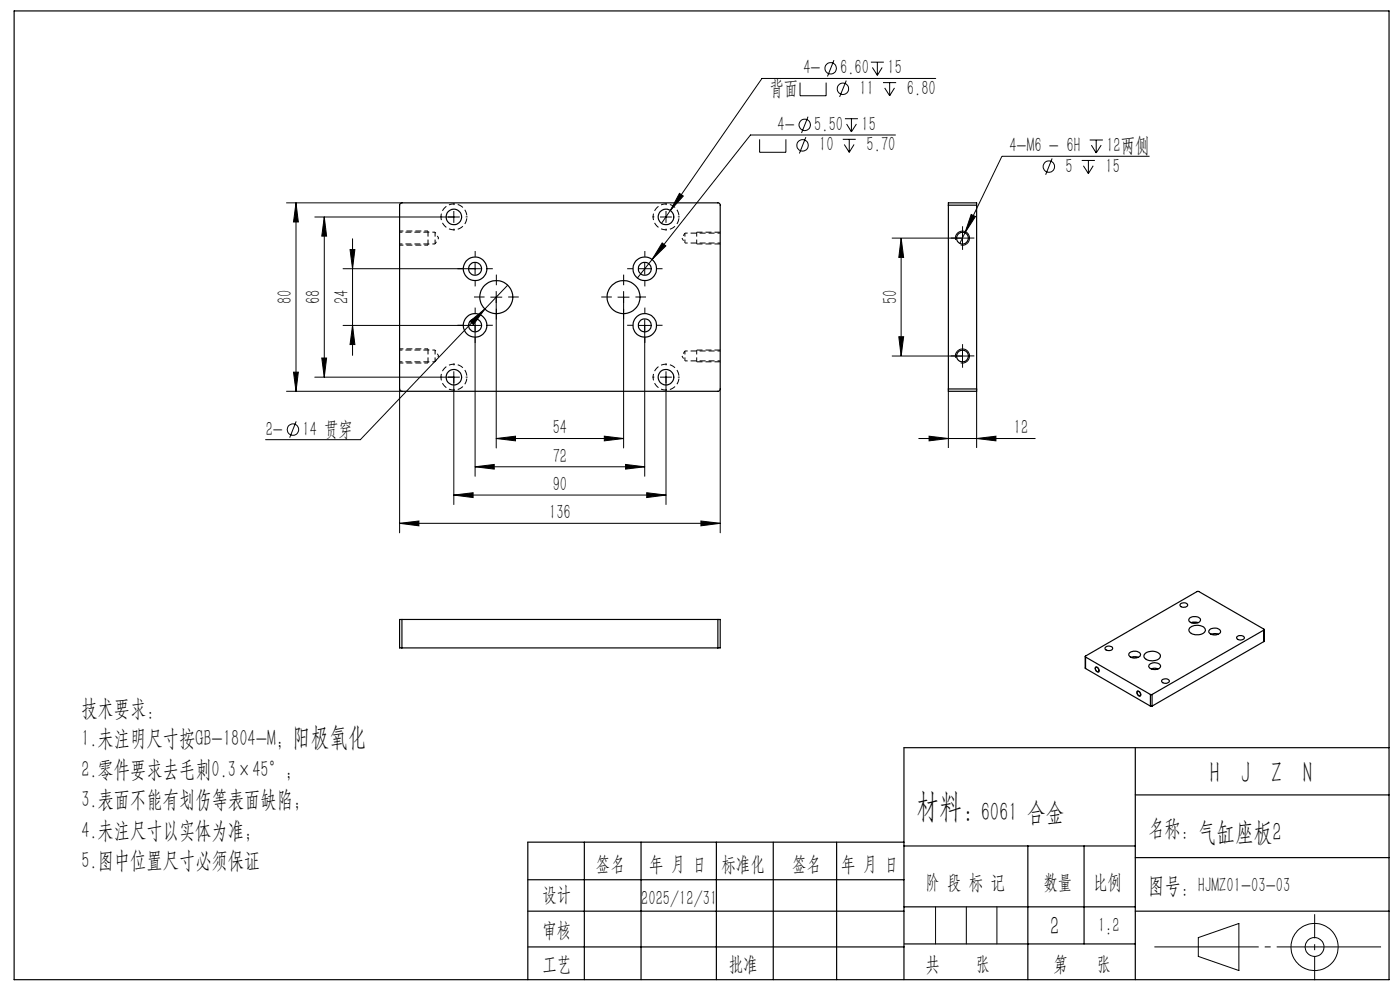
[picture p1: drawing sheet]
<svg xmlns="http://www.w3.org/2000/svg" width="297mm" height="210mm" viewBox="0 0 297 210" stroke-linecap="round" stroke-linejoin="round" font-family="sans-serif">
<path d="M92.3 51.8v-2.5M147.8 49.3v2.4M92.3 76.8v-2.5M147.8 74.3v2.4" fill="none" stroke="#000" stroke-width=".21" stroke-dasharray="1.3 .6" stroke-dashoffset=".3" stroke-linecap="butt"/>
<path d="M84.8 49h6M84.8 52h6M145.3 49.5v2.1M84.8 74h6M84.8 77h6M145.3 74.5v2.1" fill="none" stroke="#000" stroke-width=".21" stroke-dasharray="1.3 .6" stroke-dashoffset=".5" stroke-linecap="butt"/>
<path d="M93.5 46a2.75 2.75 0 0 1 4.1-2.4 2.75 2.75 0 0 1 .3 4.6 2.75 2.75 0 0 1-4.3-1.8l-.1-.4M138.5 46a2.75 2.75 0 0 1 4.1-2.4 2.75 2.75 0 0 1 .3 4.6 2.75 2.75 0 0 1-4.3-1.8l-.1-.4M144.7 50.5l.6 1.1M145.3 49.5l-.6 1M144.7 75.5l.6 1.1M145.3 74.5l-.6 1M93.5 80a2.75 2.75 0 0 1 4.1-2.4 2.75 2.75 0 0 1 .3 4.6 2.75 2.75 0 0 1-4.3-1.8l-.1-.4M138.5 80a2.75 2.75 0 0 1 4.1-2.4 2.75 2.75 0 0 1 .3 4.6 2.75 2.75 0 0 1-4.3-1.8l-.1-.4" fill="none" stroke="#000" stroke-width=".21" stroke-dasharray="1.3 .6" stroke-dashoffset=".6" stroke-linecap="butt"/>
<path d="M84.8 51.8h7.5M92.3 51.8l.8-1.3M92.3 49.3h-7.5M93.1 50.5l-.8-1.2M145.3 51.6h7.5M152.8 49.5h-7.5M84.8 76.8h7.5M92.3 74.3h-7.5M92.3 76.8l.8-1.3M93.1 75.5l-.8-1.2M145.3 76.6h7.5M152.8 74.5h-7.5" fill="none" stroke="#000" stroke-width=".21" stroke-dasharray="1.3 .6" stroke-dashoffset=".7" stroke-linecap="butt"/>
<g fill="none" stroke="#000" stroke-width=".25">
<path d="M3 2.3h291.7v205.5h-291.7zM84.9 43.2l.3-.2 67.4 .1 .2 .3v39.3l-.4 .3-67.4-.1-.2-.4v-39zM201.2 43.5v-.5h6v.5M201.2 43.5h6M201.2 43.5v39M207.2 43.5v39M201.2 82.5v.5h6v-.5M201.2 82.5h6M85.3 131.4h-.5v6h.5M85.3 137.4h67M85.3 131.4v6M85.3 131.4h67"/>
<path d="M152.3 131.4h.5v6h-.5M152.3 131.4v6M230.2 139.3l.1 2.5M230.3 139.4l13.8 7.9M230.3 139.4v2.4M234.5 137.3a.97 .97 0 0 1 1.5 .3 .95 .95 0 0 1-1.6-.1zM239.6 138.5a1.59 1.59 0 0 1 2.4 .3 1.45 1.45 0 0 1-2.4 .4l-.1-.2zM240 139.4l.4-.1 1 .1M243 138.6a2.25 2.25 0 0 1 3.2 .5 1.42 1.42 0 0 1-1.7 1.1h-.3a1.21 1.21 0 0 1-1.5-1.4zM250.5 128l.2-.1a.74 .74 0 0 1 1.2 .6 .97 .97 0 0 1-1.6-.2zM252.4 133.2a2.33 2.33 0 0 1 3.3 .2 1.16 1.16 0 0 1-1.5 1.2h-.2a1.43 1.43 0 0 1-1.8-1.1zM252.4 131l.9-.2a.97 .97 0 0 1 1.3 .9 1.6 1.6 0 0 1-2.4-.1z"/>
<path d="M252.7 132.1h1.5M256.7 133.5a1.44 1.44 0 0 1 2.2 .5 1.47 1.47 0 0 1-2.5-.1zM256.9 134.5l.7-.1 .8 .1M262.4 135.1l.7-.3a.57 .57 0 0 1 .6 .1 .57 .57 0 0 1 .2 .6l-.4 .2a.79 .79 0 0 1-1.1-.5zM268.1 133.7v-.3l-13.8-7.9-.3-.1-23.8 13.8 .1 .2M268.1 133.7l-23.7 13.6M268.1 133.7v2.4M268.1 136.1l-23.7 13.7M268.2 133.6l-.1 2.5M230.3 141.8l13.8 8M232.4 141.6a.54 .54 0 0 1 .6 .3 .54 .54 0 0 1-.1 .6l-.5-.4zM240.8 158.6v49.2"/>
<path d="M241.3 146.7a.52 .52 0 0 1 .6 .3 .52 .52 0 0 1-.1 .6l-.5-.4zM243.8 141a1.62 1.62 0 0 1 2.4 .2 1.48 1.48 0 0 1-2.4 .4l-.1-.2zM244.1 149.8h.3M244.1 147.3h.3M244.1 147.3v2.5M244.2 141.9l.6-.2 .9 .2M244.4 147.3v2.5M246.5 144.3l.3-.2a.77 .77 0 0 1 1.2 .5 1.01 1.01 0 0 1-1.6-.1zM294.7 158.6h-102.9v49.2M124 178.6v29.2M136 178.6v29.2M152 178.6v29.2"/>
<path d="M164 178.6v29.2M177.5 178.6v29.2M191.8 178.6h-79.8v29.2M191.8 179.4h49M218.1 179.4v28.4M230 179.4v20.8M240.8 168.6h53.9M112 193.3h79.8M112 186.6h79.8M191.8 192.4h49M240.8 181.9h53.9M240.8 193.3h53.9"/>
<path d="M112 200.9h79.8M192 200.2h48.8"/>
<circle cx="96.3" cy="46" r="1.65"/>
<circle cx="100.8" cy="57" r="1.38"/>
<circle cx="100.8" cy="57" r="2.51"/>
<circle cx="136.8" cy="57" r="1.38"/>
<circle cx="136.8" cy="57" r="2.5"/>
<circle cx="141.3" cy="46" r="1.66"/>
<circle cx="204.2" cy="50.5" r="1.25"/>
<circle cx="100.8" cy="69" r="1.38"/>
<circle cx="100.8" cy="69" r="2.51"/>
<circle cx="105.3" cy="63" r="3.5"/>
<circle cx="132.3" cy="63" r="3.5"/>
<circle cx="136.8" cy="69" r="1.38"/>
<circle cx="136.8" cy="69" r="2.5"/>
<circle cx="204.2" cy="75.5" r="1.25"/>
<circle cx="96.3" cy="80" r="1.65"/>
<circle cx="141.3" cy="80" r="1.66"/>
</g>
<g fill="none" stroke="#000" stroke-width=".21">
<path d="M169.7 17.5v2.8h5.6v-2.8M176.9 12.8l-1.4 3.4M179.5 17.1l-1.4 3.5M184.7 13.2h2.8M185.1 14.3l1 1.7M186.1 13.2v2.8M187.1 14.3l-1 1.7M187.3 17.5h2.8M187.7 18.7l1 1.6M188.7 17.5v2.8M189.8 18.7l-1.1 1.6M198.5 16.6h-36.9l-19.4 28.1"/>
<path d="M161.1 29.6v2.7h5.6v-2.7M171 29.1l-1.4 3.5M171.4 24.8l-1.4 3.4M178.8 29.6h2.7M179.1 30.6l1.1 1.7M179.2 25.2h2.8M179.6 26.3l1 1.7M180.2 29.6v2.7M180.6 25.2v2.8M181.2 30.6l-1 1.7M181.7 26.3l-1.1 1.7M190 28.6h-30.8l-24 30.4"/>
<path d="M223.2 33.6l-1.4 3.5M229.5 34h2.8M229.8 35.2l1.1 1.6M230.9 34v2.8M231.2 29.7h2.8M231.5 30.8l1.1 1.6M231.9 35.2l-1 1.6M232.6 29.7v2.7M233.6 30.8l-1 1.6M243.9 33.2h-31.4l-8.9 18.4M60.8 43h24.5M62.8 43l.5 4.1h-1z"/>
<path d="M62.8 43v40M66.8 46h30.7M68.8 46l.5 4.1h-1zM68.8 46v34M72.8 57h29.2M74.3 52.9h1l-.5 4.1zM74.8 50.7v24.7M96.3 44.8v2.5M100.8 55.8v2.5M135.5 57h2.5M136.8 55.8v2.5M140 46h2.5"/>
<path d="M140.5 51.5l.8 .7-3 2.9zM141.3 44.8v2.5M142.2 44.7l-1.9 2.7M144.1 41l.9 .6-2.8 3.1zM189.2 50.5h16.2M191.2 50.5l.5 4.1h-1zM191.2 50.5v25M202.7 50.9a1.5 1.5 0 0 1 1.4-1.9 1.5 1.5 0 0 1 1.6 1.6 1.5 1.5 0 0 1-1.9 1.4M204.2 49.3v2.5M206 45.5l.9 .4-2.2 3.5zM62.3 78.9h1l-.5 4.1zM68.3 75.9h1l-.5 4.1z"/>
<path d="M72.8 69h29.2M74.8 69l.5 4.1h-1zM96.3 78.8v28.2M99.7 68.1l3.2-2.6-2.5 3.4zM100.8 67.8v33.2M102.9 65.5l-26.5 27.8h-20.1M104 63h2.5M105.3 61.8v33.2M107.7 60.5l-4.8 5M131 63h2.5M132.3 61.8v33.2M135.5 69h2.5"/>
<path d="M136.8 67.8v33.2M141.3 78.8v28.2M189.2 75.5h16.2M190.7 71.4h1l-.5 4.1zM202.7 75.9a1.5 1.5 0 0 1 1.4-1.9 1.5 1.5 0 0 1 1.6 1.7 1.5 1.5 0 0 1-1.9 1.3M204.2 74.3v2.5M60.8 83h24.5M62.8 89.4l-1.3 3.4M66.8 80h30.7M84.8 82.5v30.5M100.8 99l4-.5v1zM100.8 99h36"/>
<path d="M105.3 93l4.1-.5v1zM105.3 93h27M128.2 92.5l4.1 .5-4.1 .5zM132.7 98.5l4.1 .5-4.1 .5zM140 80h2.5M152.8 82.5v30.5M194.8 93h24.9M197.1 92.5l4.1 .5-4.1 .5zM201.2 82.5v12.5M207.2 93l4.1-.5v1zM207.2 82.5v12.5M84.8 111l4.1-.5v1z"/>
<path d="M84.8 111h68M96.3 105l4.1-.5v1zM96.3 105h45M137.2 104.5l4.1 .5-4.1 .5zM148.7 110.5l4.1 .5-4.1 .5zM232.4 141.5a.63 .63 0 0 1 .7 .3 .63 .63 0 0 1-.1 .8l-.5-.3-.2-.5zM241.3 146.6a.64 .64 0 0 1 .6 .4 .64 .64 0 0 1-.1 .7l-.6-.6zM198.5 192.4v7.8M205 192.4v7.8M211.5 192.4v7.8M254.2 198.9l8.6-3v10l-8.6-3z"/>
<circle cx="176.2" cy="14.5" r="1.22"/>
<circle cx="178.8" cy="18.8" r="1.21"/>
<circle cx="170.3" cy="30.8" r="1.21"/>
<circle cx="170.7" cy="26.5" r="1.22"/>
<circle cx="222.5" cy="35.3" r="1.22"/>
<circle cx="62.2" cy="91.1" r="1.2"/>
<circle cx="278.9" cy="200.9" r="2"/>
<circle cx="278.9" cy="200.9" r="5"/>
</g>
<path d="M244.9 200.9h48.1" fill="none" stroke="#000" stroke-width=".21" stroke-dasharray="30.5 1.3 1.3 1.3" stroke-dashoffset="8.3" stroke-linecap="butt"/>
<path d="M278.9 193.9v14" fill="none" stroke="#000" stroke-width=".21" stroke-dasharray="30.5 1.3 1.3 1.3" stroke-dashoffset="25.4" stroke-linecap="butt"/>
<g fill="none" stroke="#000" stroke-width=".21" stroke-dasharray="30.5 1.3 1.3 1.3" stroke-linecap="butt">
<path d="M93.8 46h-.4M96.3 48.5v.4M96.3 43.5v-.4M98.3 57h-1.2M98.8 46h.4M100.8 59.5v1.3M100.8 54.5v-1.2M103.3 57h1.2M134.3 57h-1.3M136.8 59.5v1.3M136.8 54.5v-1.2M138.8 46h-.4"/>
<path d="M139.3 57h1.3M141.3 48.5v.4M141.3 43.5v-.4M143.8 46h.4M202.9 50.5h-1.2M204.2 49.3v-1.3M204.2 51.8v1.2M205.4 50.5h1.3M96.3 77.5v-.4M98.3 69h-1.2M100.8 71.5v1.3M100.8 66.5v-1.2"/>
<path d="M102.8 63h-2.3M103.3 69h1.2M105.3 65.5v2.3M105.3 60.5v-2.2M107.8 63h2.3M129.8 63h-2.2M132.3 65.5v2.3M132.3 60.5v-2.2M134.3 69h-1.3M134.8 63h2.3M136.8 71.5v1.3M136.8 66.5v-1.2"/>
<path d="M139.3 69h1.3M141.3 77.5v-.4M202.9 75.5h-1.2M204.2 74.3v-1.3M204.2 76.8v1.2M205.4 75.5h1.3M93.8 80h-.4M96.3 82.5v.4M98.8 80h.4M138.8 80h-.4M141.3 82.5v.4M143.8 80h.4"/>
</g>
<path d="M90.8 52v-3M90.8 77v-3" fill="none" stroke="#000" stroke-width=".21" stroke-dasharray="1.3 .6" stroke-dashoffset=".1" stroke-linecap="butt"/>
<path d="M152.8 51.7h-5M152.8 49.3h-5M152.8 76.7h-5M152.8 74.3h-5" fill="none" stroke="#000" stroke-width=".21" stroke-dasharray="1.3 .6" stroke-linecap="butt"/>
<g fill="#000">
<path d="M206 45.5l.9 .4-2.2 3.5z"/>
<path d="M62.8 43l.5 4.1h-1zM62.3 78.9h1l-.5 4.1z"/>
<path d="M74.3 52.9h1l-.5 4.1zM74.8 69l.5 4.1h-1z"/>
<path d="M190.7 71.4h1l-.5 4.1zM191.2 50.5l.5 4.1h-1z"/>
<path d="M68.3 75.9h1l-.5 4.1zM68.8 46l.5 4.1h-1z"/>
<path d="M100.8 99l4-.5v1zM132.7 98.5l4.1 .5-4.1 .5zM144.1 41l-1.9 3.7 2.8-3.1zM140.5 51.5l-2.2 3.6 3-2.9zM99.7 68.1l.7 .8 2.5-3.4z"/>
<path d="M207.2 93l4.1-.5v1zM197.1 92.5l4.1 .5-4.1 .5z"/>
<path d="M137.2 104.5l4.1 .5-4.1 .5zM96.3 105l4.1-.5v1zM128.2 92.5l4.1 .5-4.1 .5zM105.3 93l4.1-.5v1z"/>
<path d="M148.7 110.5l4.1 .5-4.1 .5zM84.8 111l4.1-.5v1z"/>
</g>
<text font-size="7.1" x="194.3" y="173.4">材料：</text>
<g font-size="6.3">
<text x="256.6" y="166.2">H</text>
<text x="263.3" y="166.2">J</text>
<text x="269.7" y="166.2">Z</text>
<text x="276.4" y="166.2">N</text>
</g>
<g font-size="5.6">
<text x="62" y="158.2">阳极氧化</text>
<text x="208" y="174.1">6061 合金</text>
<text x="254.1" y="178.4">气缸座板2</text>
<text x="222.8" y="198.3">2</text>
</g>
<g font-size="4.9">
<text x="17.3" y="151.8">技术要求：</text>
<text x="17.3" y="158.2">1.未注明尺寸按GB-1804-M；</text>
<text x="17.3" y="164.8">2.零件要求去毛刺0.3×45°；</text>
<text x="17.3" y="171.3">3.表面不能有划伤等表面缺陷；</text>
<text x="17.3" y="177.7">4.未注尺寸以实体为准；</text>
<text x="243.6" y="177.3">名称:</text>
<text x="17.3" y="184.1">5.图中位置尺寸必须保证</text>
<text x="243.6" y="189.4">图号：</text>
</g>
<g font-size="4.4">
<text x="170.4" y="15.8">4-</text>
<text x="178.2" y="15.8">6.60</text>
<text x="188.3" y="15.8">15</text>
<text x="163.2" y="20.1">背面</text>
<text x="182.4" y="20.1">11</text>
<text x="192.4" y="20.1">6.80</text>
<text x="164.9" y="27.8">4-</text>
<text x="172.7" y="27.8">5.50</text>
<text x="182.8" y="27.8">15</text>
<text x="173.8" y="32.1">10</text>
<text x="183.8" y="32.1">5.70</text>
<text x="214.1" y="32.3">4-M6 - 6H</text>
<text x="234.7" y="32.3">12两侧</text>
<text x="226.1" y="36.6">5</text>
<text x="234.6" y="36.6">15</text>
<text x="61.9" y="64.5" transform="rotate(-90 61.9 64.5)">80</text>
<text x="67.9" y="64.5" transform="rotate(-90 67.9 64.5)">68</text>
<text x="73.9" y="64.5" transform="rotate(-90 73.9 64.5)">24</text>
<text x="190.3" y="64.5" transform="rotate(-90 190.3 64.5)">50</text>
<text x="56.4" y="92.4">2-</text>
<text x="64.2" y="92.4">14 贯穿</text>
<text x="117.3" y="92.1">54</text>
<text x="215.1" y="92.1">12</text>
<text x="117.3" y="98.1">72</text>
<text x="117.3" y="104.1">90</text>
<text x="116.5" y="110.1">136</text>
<text x="126.4" y="184.7">签名</text>
<text x="137.7" y="184.7">年 月 日</text>
<text x="153.1" y="184.7">标准化</text>
<text x="168" y="184.7">签名</text>
<text x="178.5" y="184.7">年 月 日</text>
<text x="115.1" y="191.2">设计</text>
<text x="136" y="192">2025/12/31</text>
<text x="196.3" y="188.6">阶 段 标 记</text>
<text x="221.3" y="188.6">数量</text>
<text x="231.9" y="188.6">比例</text>
<text x="254.1" y="189.2">HJMZ01-03-03</text>
<text x="232.9" y="197.8">1:2</text>
<text x="115.1" y="198.7">审核</text>
<text x="115.1" y="206">工艺</text>
<text x="154.6" y="206">批准</text>
<text x="196.3" y="206">共</text>
<text x="207" y="206">张</text>
<text x="223.5" y="206">第</text>
<text x="232.7" y="206">张</text>
</g>
</svg>
